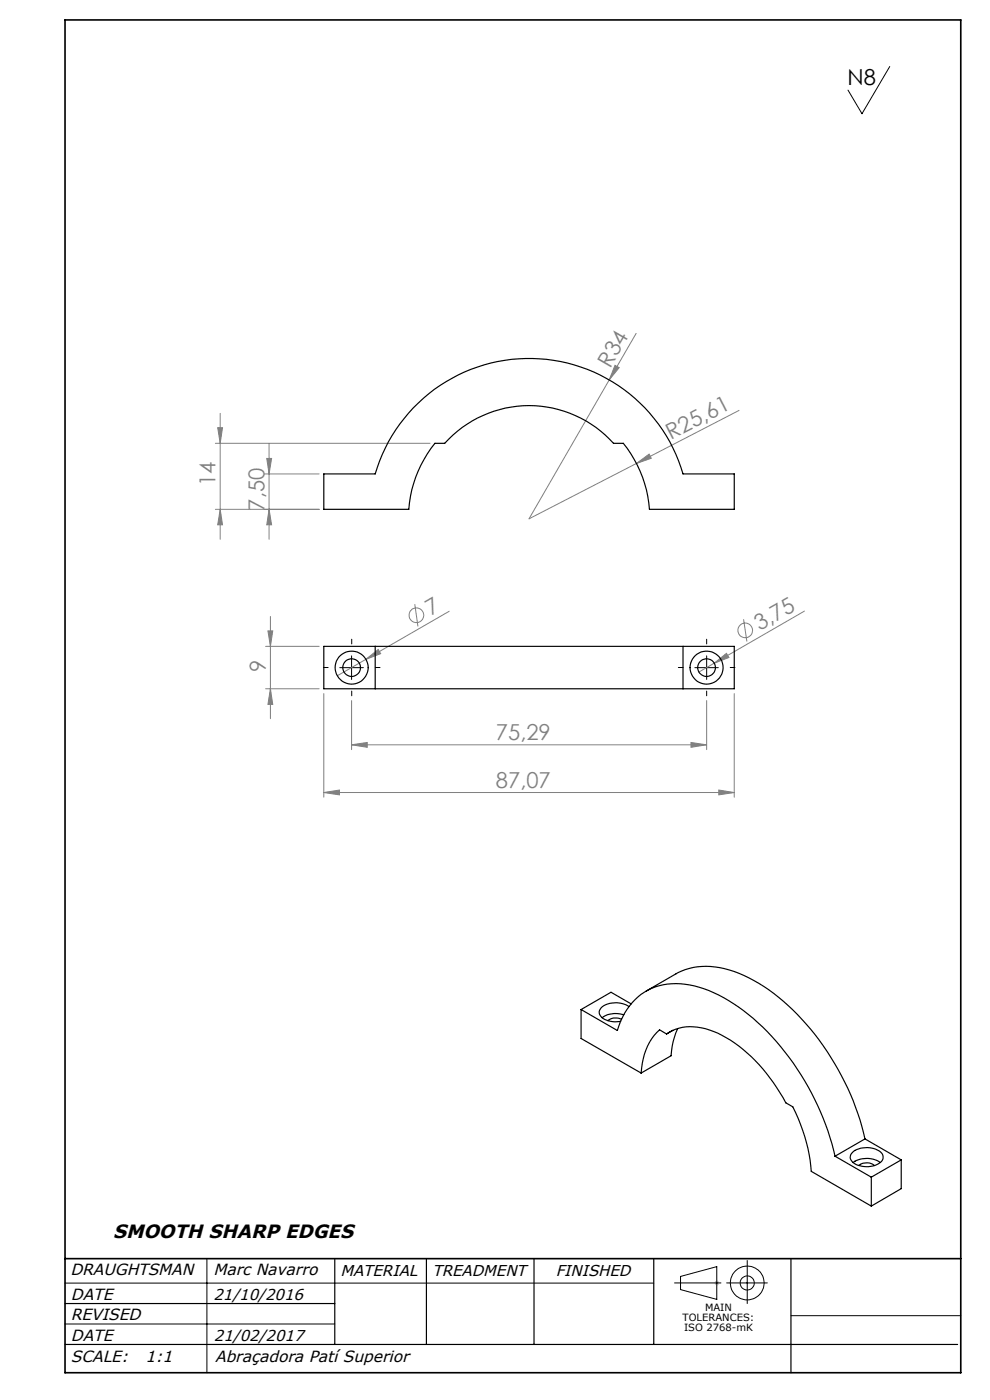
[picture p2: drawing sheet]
<svg xmlns="http://www.w3.org/2000/svg" width="210mm" height="297mm" viewBox="0 0 210 297" stroke-linecap="round" stroke-linejoin="round" font-family="sans-serif">
<g fill="none" stroke="#808080" stroke-width=".21">
<path d="M130.5 77.5l.8 .5-2.1 2.6zM134.9 70.7l-5.7 9.9M45.7 94h45.5M46.2 90.7h1l-.5 3.3zM46.7 87.7v26.7M56.6 97.3h1l-.5 3.2zM57.1 94.2v20.2M129.2 80.6l-17 29.5 22.8-11.8M135 98.3l2.7-2 .4 .9zM156.8 87.1l-21.8 11.2M45.7 108.1h22M46.7 108.1l.5 3.2h-1z"/>
<path d="M56.1 100.5h11.6M57.1 108.1l.5 3.2h-1zM56.3 137.1h11.4M56.8 133.8h1.1l-.5 3.3zM57.4 130.8v21.7M77.6 139.9l2.6-2.1 .6 .9zM88 128.2l.7 4.7M95.3 129.7l-23.8 13.7M157.7 131.4l.7 4.7M170.6 129.6l-19.1 11.1M56.3 146.1h11.4M57.4 146.1l.5 3.3h-1.1z"/>
<path d="M68.7 147.1v22M74.6 158l3.3-.5v1zM74.6 148.6v10.4M74.6 158h75.3M146.6 157.5l3.3 .5-3.3 .5zM149.9 148.6v10.4M151.5 140.7l2.6-2.1 .5 .9zM151.5 140.7l-3.2 1.9M155.8 147.1v22M68.7 168.1l3.3-.5v1zM68.7 168.1h87.1M152.5 167.6l3.3 .5-3.3 .5z"/>
<circle cx="88.3" cy="130.5" r="1.56"/>
<circle cx="158.1" cy="133.7" r="1.55"/>
</g>
<g fill="none" stroke="#000" stroke-width=".21">
<path d="M188.7 14.1l-5.9 10-2.9-5M74.6 139.1v5M149.9 139.1v5M72.1 141.6h5M147.4 141.6h5M13.8 272.2h124.9M43.9 267v24.2M143.1 272.2h9.8M144.4 270.8l7.6-2.1v7l-7.6-2.1zM154.1 272.2h8.7M158.5 267.4v9.1M167.8 279.1h36"/>
<path d="M13.8 280.9h57.2"/>
<circle cx="158.5" cy="272.2" r="1.5"/>
<circle cx="158.5" cy="272.2" r="3.6"/>
</g>
<path d="M151.5 272.2h1M151.7 271.8l.7 .7M152 271.7v1M152.4 271.8l-.7 .7" fill="none" stroke="#c0c0c0" stroke-width=".21"/>
<path d="M74.6 136.6v-1M149.9 136.6v-1M69.6 141.6h-1M74.6 146.6v1M79.6 141.6h1M144.9 141.6h-1M149.9 146.6v1M154.9 141.6h1" fill="none" stroke="#000" stroke-width=".21" stroke-dasharray="15.2 1.3 1.3 1.3"/>
<path d="M13.8 276.5h57.2M71 267v18.2M90.5 267v18.2M113.3 267v18.2M138.7 267v18.2M167.8 267v24.2M13.8 285.2h189.3" fill="none" stroke="#000" stroke-width=".25"/>
<path d="M13.8 4.2h190v287h-190zM13.8 267h190" fill="none" stroke="#000" stroke-width=".35"/>
<g fill="#808080">
<path d="M135 98.3l2.7-2 .4 .9z"/>
<path d="M77.6 139.9l2.6-2.1 .6 .9z"/>
<path d="M151.5 140.7l2.6-2.1 .5 .9z"/>
<path d="M130.5 77.5l.8 .5-2.1 2.6z"/>
<path d="M74.6 158l3.3-.5v1zM146.6 157.5l3.3 .5-3.3 .5zM68.7 168.1l3.3-.5v1zM152.5 167.6l3.3 .5-3.3 .5z"/>
<path d="M57.4 146.1l.5 3.3h-1.1zM56.8 133.8h1.1l-.5 3.3z"/>
<path d="M46.2 90.7h1l-.5 3.3zM46.7 108.1l.5 3.2h-1zM56.6 97.3h1l-.5 3.2zM57.1 108.1l.5 3.2h-1z"/>
</g>
<g fill="none" stroke="#000" stroke-width=".25">
<path d="M68.7 100.5h10.9a34 34 0 0 1 32.6-24.5 34 34 0 0 1 32.7 24.5h10.9v7.6h-18a25.1 25.1 0 0 0-5.6-14.1h-2.1a24 24 0 0 0-35.8 0h-2a25.4 25.4 0 0 0-5.6 14.1h-18zM79.6 137.1h65.3M79.6 137.1h-10.9v9h10.9M79.6 137.1v9M144.9 137.1h10.9v9h-10.9M144.9 137.1v9M79.6 146.1h65.3M123.3 214.2l7.7 4.4a12.8 12.8 0 0 1 10.6-9.8 21.5 21.5 0 0 1 14 4.1 52.6 52.6 0 0 1 18.4 22.9l1.6 4.1 1.5 5.4M123.3 214.2v6.1l12.7 7.3M131.8 216.2a2.89 2.89 0 0 0-2.9 .3M132.3 215.3a5.5 5.5 0 0 0-4.6 .6M133.4 213.5a5.1 5.1 0 0 0-5.8 .2 1.5 1.5 0 0 0 .7 2.6 5.6 5.6 0 0 0 3.4 .4"/>
<path d="M133.9 213l-4.3-2.5-6.3 3.7M137.1 210.3l6.3-3.7a15 15 0 0 1 13.3-.1 42.7 42.7 0 0 1 17.9 15.4 55.3 55.3 0 0 1 8.9 19.7M141.4 219.4a9.8 9.8 0 0 1 9.1-.9 29.4 29.4 0 0 1 14.2 12.2l2 3.3 1.5 .8a36.2 36.2 0 0 1 3.9 13.7l12.7 7.4M141.4 219.4l-1.5-.9a12.7 12.7 0 0 0-3.9 9.1M142.7 218.6l-1.3 .8M143.8 218.2l-1 2.7-.5 3.1-6.3 3.6M177.1 245.3l7.7 4.4M180.8 244.5a4.8 4.8 0 0 1 6.4 .4 1.6 1.6 0 0 1-1.3 2.2 5 5 0 0 1-5.2-.8l-.4-.7 .1-.6zM180.9 246.6a5.3 5.3 0 0 1 5.8 0M182.2 247.3a2.71 2.71 0 0 1 3.3 0M183.5 241.6l-6.4 3.7M183.5 241.6l7.7 4.5"/>
<path d="M184.8 249.7v6.2M191.2 246.1v6.1l-6.4 3.7M191.2 246.1l-6.4 3.6"/>
<circle cx="74.6" cy="141.6" r="1.87"/>
<circle cx="74.6" cy="141.6" r="3.5"/>
<circle cx="149.9" cy="141.6" r="3.5"/>
<circle cx="149.9" cy="141.6" r="1.88"/>
</g>
<text font-size="4.7" x="179.8" y="18.1">N8</text>
<g font-size="4.7" fill="#808080">
<text x="129.4" y="78.3" transform="rotate(-60 129.4 78.3)">R34</text>
<text x="142.3" y="93.4" transform="rotate(-27 142.3 93.4)">R25,61</text>
<text x="45.7" y="103.1" transform="rotate(-90 45.7 103.1)">14</text>
<text x="56.1" y="108.3" transform="rotate(-90 56.1 108.3)">7,50</text>
<text x="91.4" y="130.7" transform="rotate(-30 91.4 130.7)">7</text>
<text x="161.2" y="133.9" transform="rotate(-30 161.2 133.9)">3,75</text>
<text x="56.4" y="142.7" transform="rotate(-90 56.4 142.7)">9</text>
<text x="105.2" y="157">75,29</text>
<text x="105.2" y="167.1">87,07</text>
</g>
<text font-size="4" x="24" y="262.6">SMOOTH SHARP EDGES</text>
<g font-size="3.4">
<text x="14.9" y="270.6">DRAUGHTSMAN</text>
<text x="15" y="275.7">DATE</text>
<text x="45.3" y="270.6">Marc Navarro</text>
<text x="15" y="280">REVISED</text>
<text x="15" y="284.4">DATE</text>
<text x="15" y="289">SCALE:</text>
<text x="30.9" y="289">1:1</text>
<text x="45.6" y="289">Abraçadora Patí Superior</text>
</g>
<g font-size="3.3">
<text x="45.3" y="275.7">21/10/2016</text>
<text x="72.2" y="270.7">MATERIAL</text>
<text x="91.7" y="270.6">TREADMENT</text>
<text x="117.9" y="270.6">FINISHED</text>
<text x="45.4" y="284.4">21/02/2017</text>
</g>
<g font-size="2.1">
<text x="144.8" y="280.2">TOLERANCES:</text>
<text x="149.6" y="278.1">MAIN</text>
<text x="145.1" y="282.3">ISO 2768-mK</text>
</g>
</svg>
